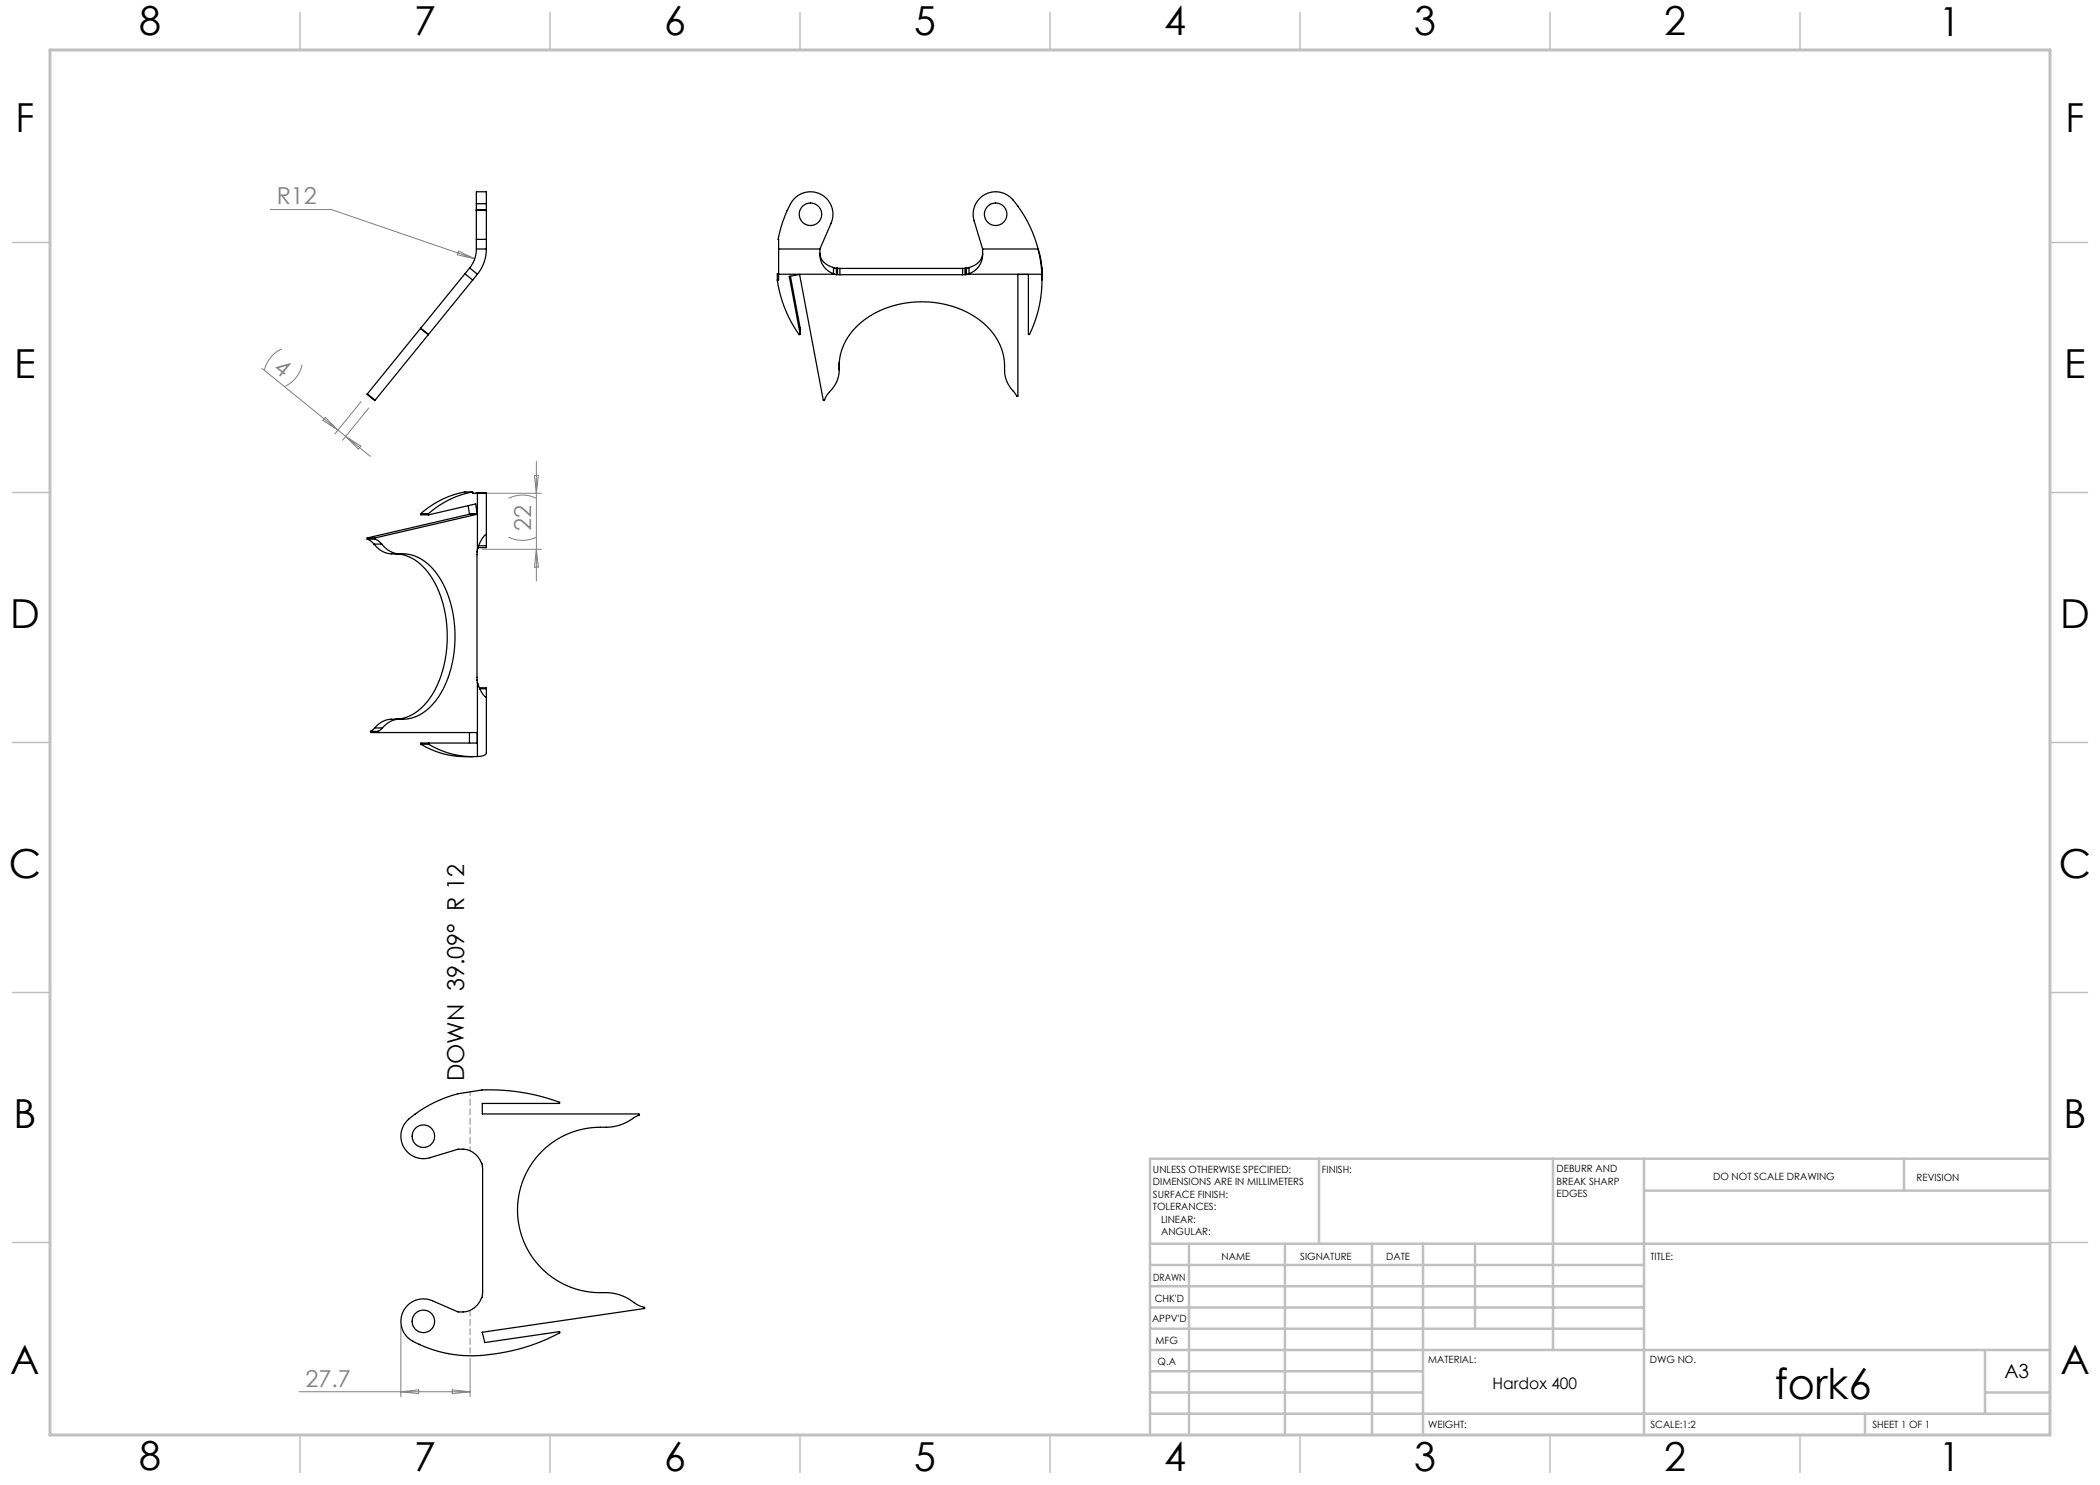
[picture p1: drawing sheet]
<svg xmlns="http://www.w3.org/2000/svg" width="420mm" height="297mm" viewBox="0 0 420 297" stroke-linecap="round" stroke-linejoin="round" font-family="sans-serif">
<g fill="none" stroke="#808080" stroke-width=".2">
<path d="M54.1 41.9h12.1l28.7 9.9M91.7 50.2l3.2 1.6-3.4-.8zM52.4 73.7l21.7 17.6M56.4 69.8a6.2 6.2 0 0 0-3.5 4.3M60.4 73a6.2 6.2 0 0 1-3.5 4.3M65.1 83.5l2.5 2.5-3-1.9zM69.1 87.3l3 1.9-.4 .6zM72.2 80.3l-5.2 6.5M73.8 81.6l-5.3 6.5M96.5 98.7h11.8M101.7 99.7a6.2 6.2 0 0 1 5.6 0M106.9 95.1h.8l-.4 3.6z"/>
<path d="M107.3 92.3v23.9M96.5 109.9h11.8M101.7 107.4a6.2 6.2 0 0 0 5.6 0M107.3 109.9l.4 3.5h-.8zM59.8 278.4h34.2M80.2 265.3v14.1M80.2 278.4l3.5-.4v.7zM90.5 278l3.5 .4-3.5 .3zM94 271.6v7.8"/>
</g>
<path d="M94 270.6v-8.5" fill="none" stroke="#808080" stroke-width=".2" stroke-dasharray="1.3 .6" stroke-dashoffset=".2"/>
<path d="M94 230.1v-11.7" fill="none" stroke="#808080" stroke-width=".2" stroke-dasharray="1.3 .6" stroke-dashoffset=".5"/>
<path d="M410 231.8v55.2h-187.2" fill="none" stroke="#c0c0c0" stroke-width=".2"/>
<g fill="none" stroke="#c0c0c0" stroke-width=".5">
<path d="M263.8 231.8v17M310.6 231.8v38.2M328.8 231.8v55.2M328.8 238.1h81.2M380.8 231.8v6.3M410 231.8h-180v55.2M230 248.8h180M230 257.3h98.8M230 253h98.8M237.8 248.8v38.2M257 248.8v38.2M274.4 248.8v38.2"/>
<path d="M284.6 248.8v38.2M295 248.8v17M230 265.8h98.8M230 261.5h98.8M230 278.5h54.6M230 274.3h54.6M230 270h180M397 278.5h13M397 270v12.8M230 282.8h180M373 282.8v4.2"/>
</g>
<g fill="none" stroke="#c0c0c0" stroke-width=".3">
<path d="M60 2.5v7.5M110 2.5v7.5M160 2.5v7.5M210 2.5v7.5M260 2.5v7.5M310 2.5v7.5M360 2.5v7.5M2.5 48.5h7.5M410 48.5h7.5M2.5 98.5h7.5M410 98.5h7.5M2.5 148.5h7.5"/>
<path d="M410 148.5h7.5M2.5 198.5h7.5M410 198.5h7.5M2.5 248.5h7.5M410 248.5h7.5M60 287v7.5M110 287v7.5M160 287v7.5M210 287v7.5M260 287v7.5M310 287v7.5M360 287v7.5"/>
</g>
<path d="M10 10h400v277h-400z" fill="none" stroke="#c0c0c0" stroke-width=".6"/>
<g fill="none" stroke="#000" stroke-width=".25">
<path d="M93 54.8l-8.9 10.8M93 54.8l1.5 1.2M93.9 53.6l1.6 1.2M93.9 53.6l-.9 1.2M94.5 56l-8.8 10.9M95.3 42.1v5.8M95.3 49.8a6 6 0 0 1-1.4 3.8M95.3 40.7v1.3M95.3 40.7v-2.3h2v2.3M95.3 42.1h2M95.3 47.9h2M95.3 49.8h2"/>
<path d="M95.3 42v.1M95.3 47.9v1.9M95.3 42h2M95.3 40.7h2M95.5 54.8l-1 1.2M97.3 42.1v5.8M97.3 49.8a8 8 0 0 1-1.8 5M97.3 40.7v1.3M97.3 42v.1M97.3 47.9v1.9M155.5 56a22.8 22.8 0 0 0 4.4 10.9l.1-.1M155.7 49.8v5"/>
<path d="M155.7 49.8h8.3M155.7 54.8h11.2M155.7 54.8v1.2h-.2M155.7 54.8h-.2v1.2M157.5 42.1a25 25 0 0 0-1.9 5.8l.1 1.9M157.5 42.1h.1M157.5 42.1a4.9 4.9 0 0 1 6.3-3.4 4.5 4.5 0 0 1 2.4 5.9l-2.2 5.2M158.1 55.2l1.9 10.4M164 49.8v.6a4.1 4.1 0 0 0 2.7 4.3M164 50.7a3.2 3.2 0 0 0 2.7 2.8M166.7 54.7l.2 .1M166.7 53.5v1.2"/>
<path d="M166.7 53.5l.5 .2M166.9 54.8l.4 .1M167.2 53.7h.2M167.2 53.7l.1 1.2M167.4 54.9h.1M167.4 53.7v1.2M167.4 53.7h.1M167.5 54.9h.5M167.5 53.7h.5M167.5 53.7v1.2M168 54.9h24.5M168 53.7v1.2"/>
<path d="M168 53.7h24.5M192.5 53.7v1.2M193 54.9h-.5M193 53.7h-.5M193 54.9h.1M193 53.7v1.2M193 53.7h.1M193.1 54.9h.1M193.1 53.7v1.2M193.3 53.7h-.2M193.3 53.7l-.1 1.2M193.6 54.8l-.4 .1"/>
<path d="M193.6 54.8h14.8M193.8 54.7l-.2 .1M193.8 53.5v1.2M193.8 53.5l-.5 .2M196.5 49.8v.6a4.1 4.1 0 0 1-2.7 4.3M196.5 50.7a3.2 3.2 0 0 1-2.7 2.8M196.5 49.8h11.1M203.6 41.2a5 5 0 0 0-6.6-2.3 4.5 4.5 0 0 0-2.2 5.3l1.7 5.6M203.6 41.2a25 25 0 0 1 4 8.6M203.6 41.2h.1M207.6 49.8l.5 2.7 .3 2.3M207.6 49.8l.5 2 .3 1.8"/>
<path d="M208.4 53.6v2.4M208.4 54.8a22.9 22.9 0 0 1-2.6 12.1l-.1-.1v-11.9h-2.1l-.1 24.4h-.1l-.2-.3a7.9 7.9 0 0 1-2.3-6.5 12.9 12.9 0 0 0-8.2-10.4 19.9 19.9 0 0 0-21.3 3.1 11.4 11.4 0 0 0-3.6 9.4 7.1 7.1 0 0 1-2.4 4.3l-.5 1.2h-.2l-4.8-25.2-2 .4 2.1 11.5M208.4 53.6v1.2M73.5 78.8l-.1 .1 1.6 1.2v-.1M73.5 78.8l1.5 1.2M84.1 65.7l1.6 1.2M84.1 65.7l-10.6 13.1M84.1 65.6v.1M84.1 65.6l1.6 1.3M85.7 66.9l-10.7 13.1M85.7 66.9h.1M160 65.6v1.3"/>
<path d="M160 65.6h.1M167.8 72.5v1.5M94.5 98.4a18.4 18.4 0 0 0-8.8 4.3M94.5 98.4a14 14 0 0 0-6.9 1.9l-1.4 .9-2.1 1.5M94.5 98.4v.3h1M95.3 98.7l2-.1v10.6M95.5 98.7h1.8M95.5 98.7v11.2M73.5 107.8l.9 .6 .4 .4M73.5 107.8h1.5M73.5 107.6v.2M73.5 107.6h1.5"/>
<path d="M74.8 108.8a4.5 4.5 0 0 0 3.6 2M74.8 108.8h1.6M75 107.8l.9 .6 .5 .4M75 107.6v.2M76.4 108.8a4.6 4.6 0 0 0 4.3 2 9.1 9.1 0 0 1 7.2 4.8 23.9 23.9 0 0 1-.1 23.6 9 9 0 0 1-7.2 4.6h-2.3a4.5 4.5 0 0 0-3.4 1.8M78.4 110.8h1.5M79 110.8a8.9 8.9 0 0 1 7.4 4.8 23.9 23.9 0 0 1-.1 23.6 9 9 0 0 1-7.3 4.6M84.1 102.7l.1 .3h1.5M84.1 102.7h1.6M85.7 102.7v.3M93.6 101.1l.3 1.7M93.9 102.9h1.5"/>
<path d="M93.9 102.9l-20.4 4.7M93.9 102.8h1.5M93.9 102.8v.1M95.4 102.8v.1M95.4 102.9l-20.4 4.7M95.4 102.8l-.3-2-9.4 2.2M95.5 109.9l-.1 26.2M95.7 109.2h1.6M97.3 106.9h-.1a4 4 0 0 0-1.6 2.7l-.1 .3M97.3 109.2v.3h-1.7M95.4 136.1h.1M95.4 136.1l.1 .4"/>
<path d="M95.5 136.5a4.9 4.9 0 0 0 1.7 3h.1M95.5 136.5v14.8M95.9 137.6h1.4v.2M95.9 137.8h1.4M97.3 137.8v12.8a1 1 0 0 1-1.3 .7h-.5M74.1 146.3l.1 .2h21.2v2.1h-11.2v.3M74.1 146.3h1.6M74.9 145.6l-.8 .7M74.9 145.6h1.6M75.7 146.3v.2M76.5 145.6l-.8 .7M79.8 143.8a4.5 4.5 0 0 0-3.3 1.8"/>
<path d="M84.2 148.9a17.8 17.8 0 0 0 10.3 2.4M84.2 148.9h1.5M85.7 148.9a17.1 17.1 0 0 0 9.8 2.4M85.8 148.6l-.1 .3M93.9 146.5v2.1M83.1 222.8l-.2 .1a4.8 4.8 0 0 0-1.8 7.1 4.5 4.5 0 0 0 4.9 1.5l5.6-1.7a4.4 4.4 0 0 1 4.8 3M83.1 222.8h.1M83.1 222.8a24.9 24.9 0 0 1 8.5-4.1 29.6 29.6 0 0 1 10.1-.6 30.5 30.5 0 0 1 10.3 2.5l-.2 .1h-15.3v2.1h31.3v.2l-.3 .2a11.7 11.7 0 0 1-8.4 2.3 16.6 16.6 0 0 0-15.6 17.7 16.6 16.6 0 0 0 18 15.3 10 10 0 0 1 5.9 2.4l1.5 .6 .1 .1-32.5 4.9 .5 2 14.8-2.2 .2 .2a36.5 36.5 0 0 1-21.3 4.4 25 25 0 0 1-6.8-2M96.4 232.8l.1 .4M96.5 233.2h.1M96.5 233.2v25.8a4 4 0 0 1-3.9 3.4h-1l-5.1-2.3a4.5 4.5 0 0 0-6.1 2.8 4.5 4.5 0 0 0 3.1 5.8l.4 .2M83.9 268.9h.1"/>
<circle cx="162.1" cy="42.9" r="2.25"/>
<circle cx="199.1" cy="42.9" r="2.25"/>
<circle cx="84.7" cy="227.2" r="2.25"/>
<circle cx="84.7" cy="264.3" r="2.25"/>
</g>
<text font-size="8.5" x="355" y="279.7">fork6</text>
<g font-size="8">
<text x="27.8" y="7">8</text>
<text x="82.8" y="7.1">7</text>
<text x="132.8" y="7.1">6</text>
<text x="182.8" y="7.1">5</text>
<text x="232.8" y="7.1">4</text>
<text x="282.8" y="7.1">3</text>
<text x="332.8" y="7.1">2</text>
<text x="387.8" y="7.1">1</text>
<text x="3.1" y="26.3">F</text>
<text x="413.1" y="26.3">F</text>
<text x="2.9" y="75.6">E</text>
<text x="412.9" y="75.6">E</text>
<text x="2" y="125.6">D</text>
<text x="412" y="125.6">D</text>
<text x="1.8" y="175.6">C</text>
<text x="411.8" y="175.6">C</text>
<text x="2.7" y="225.6">B</text>
<text x="412.7" y="225.6">B</text>
<text x="2.1" y="274.9">A</text>
<text x="412.1" y="274.8">A</text>
<text x="27.8" y="294">8</text>
<text x="82.8" y="294.1">7</text>
<text x="132.8" y="294.1">6</text>
<text x="182.8" y="294.1">5</text>
<text x="232.8" y="294.1">4</text>
<text x="282.8" y="294.1">3</text>
<text x="332.8" y="294.1">2</text>
<text x="387.8" y="294.1">1</text>
</g>
<g font-size="4.7" fill="#808080">
<text x="55.4" y="40.9">R12</text>
<text x="54.5" y="74.1" transform="rotate(39 54.5 74.1)">4</text>
<text x="106.3" y="106.1" transform="rotate(-90 106.3 106.1)">22</text>
<text x="61.1" y="277.3">27.7</text>
</g>
<text font-size="4.7" x="92.8" y="216.3" transform="rotate(-90 92.8 216.3)">DOWN 39.09° R 12</text>
<text font-size="3.9" x="400.9" y="275.5">A3</text>
<text font-size="3.2" x="298.5" y="277.9">Hardox 400</text>
<g font-size="2">
<text x="230.6" y="234.6">UNLESS OTHERWISE SPECIFIED:</text>
<text x="230.6" y="237.1">DIMENSIONS ARE IN MILLIMETERS</text>
<text x="230.6" y="239.6">SURFACE FINISH:</text>
<text x="264.4" y="234.6">FINISH:</text>
<text x="311.3" y="234.5">DEBURR AND</text>
<text x="311.3" y="237">BREAK SHARP</text>
<text x="311.3" y="239.5">EDGES</text>
<text x="342.6" y="236">DO NOT SCALE DRAWING</text>
<text x="383.3" y="236.2">REVISION</text>
<text x="230.6" y="242.1">TOLERANCES:</text>
<text x="232.2" y="244.6">LINEAR:</text>
<text x="232.2" y="247.1">ANGULAR:</text>
<text x="244.3" y="252">NAME</text>
<text x="260" y="251.9">SIGNATURE</text>
<text x="277.2" y="251.9">DATE</text>
<text x="330.1" y="251.9">TITLE:</text>
<text x="230.6" y="256.1">DRAWN</text>
<text x="230.9" y="260.3">CHK'D</text>
<text x="230.4" y="264.4">APPV'D</text>
<text x="231.1" y="268.8">MFG</text>
<text x="231.5" y="273">Q.A</text>
<text x="285.6" y="272.5">MATERIAL:</text>
<text x="330" y="272.5">DWG NO.</text>
<text x="285.6" y="285.5">WEIGHT:</text>
<text x="330.1" y="285.6">SCALE:1:2</text>
<text x="374.5" y="285.6">SHEET 1 OF 1</text>
</g>
</svg>
